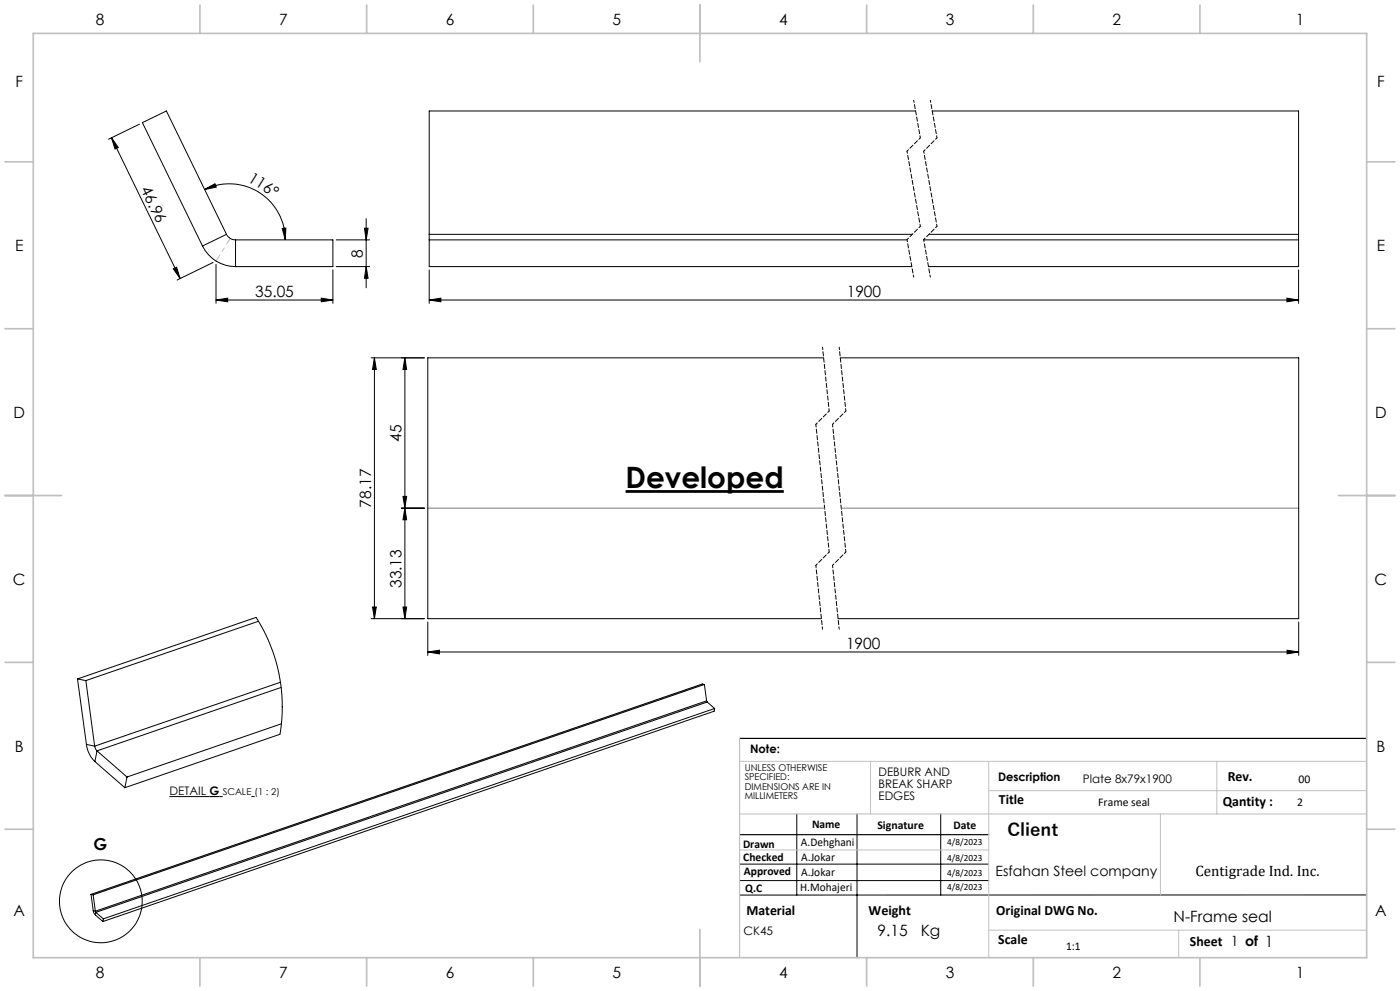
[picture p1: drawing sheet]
<svg xmlns="http://www.w3.org/2000/svg" width="420mm" height="297mm" viewBox="0 0 420 297" stroke-linecap="round" stroke-linejoin="round" font-family="sans-serif">
<path d="M187.7 147.3h47.4" fill="none" stroke="#000" stroke-width=".83" stroke-linecap="butt"/>
<g fill="none" stroke="#000" stroke-width=".3">
<path d="M41.8 37.2l-9.2 4.5M274.6 33.3h-145.8v36.9M279.6 33.3h110v36.9M33.4 41.3l2.1 2.9-1 .5zM33.4 41.3l20.6 42.2M61.4 56.8l3.1-1.7 .4 1zM61.4 56.8a16.8 16.8 0 0 1 24.2 15.1M60.7 73.7a10.9 10.9 0 0 0 10 6.2M63.9 78.7l-10.8 5.2M64.8 79.2v11.7M67.9 70.2a3 3 0 0 0 2.8 1.7M67.9 70.2l-18-36.9-7.2 3.5 18 36.9"/>
<path d="M67.9 70.2l-7.2 3.5M70.7 71.9h29.2v8h-29.2M70.7 71.9v8M84.7 68.5l1.1-.1-.2 3.5zM100.9 79.9h10M100.9 71.9h10M109.3 68.4h1.1l-.5 3.5zM109.9 79.9l.5 3.5h-1.1zM109.9 65.5v20.8M128.8 70.2v1.7M128.8 71.9v8h144.7M128.8 71.9h143.3"/>
<path d="M128.8 70.2h144.9M277.1 71.9h112.5M278.7 70.2h110.9M389.6 70.2v1.7M389.6 71.9v8h-111.1M52 80.6l1-.5 1 3.4zM64.8 89.9l3.5-.5v1zM64.8 89.9h35.1M96.4 89.4l3.5 .5-3.5 .5zM99.9 80.9v10M128.8 89.9l3.5-.5v1zM128.8 89.9h260.8"/>
<path d="M128.8 80.9v10M386.1 89.4l3.5 .5-3.5 .5zM389.6 80.9v10M111.3 107.2h16M112.3 107.2l.6 3.5h-1.1zM112.3 107.2v78.2M121.5 107.2l.5 3.5h-1.1zM121.5 107.2v78.2M247.1 107.2h-118.8v78.2h118.1M252.1 107.2h137.5v78.2h-138.2M120.4 152.3h6.9M120.9 148.8h1.1l-.5 3.5z"/>
<path d="M121.5 152.3l.5 3.5h-1.1zM77.5 186.2l-51.7 17.8M111.3 185.4h16M111.8 181.9h1.1l-.6 3.5zM120.9 181.9h1.1l-.5 3.5zM128.3 195.4l3.5-.5v1.1zM128.3 186.4v10M128.3 195.4h261.3M386.1 194.9l3.5 .5-3.5 .6zM389.6 186.4v10M23.2 203.5l53.6-18.5 3.7 6.8 1.5 4 1.1 3.6 1.3 7.1 .3 7.1-.7 6.5-46.5 16M23.2 203.5l2.7 19.6"/>
<path d="M23.2 203.5l2.6 .5M25.8 204l2.6 19.6M84.1 204.5l-55.7 19.1M84.3 206l-55.2 19M84.4 216.9l-46.3 16M211.3 205.1l-183.4 63.1M211.3 205.1l.7 4.9M211.3 205.1l-.6-.1-183.4 63M212 210l.2 .4M212 210l-183.4 63.1M212.2 210.4l-183.4 63M212.2 210.4l2.2 1.9"/>
<path d="M214.4 212.3l-.2 .8-183.3 63.1M214.4 212.3l-183.4 63.1M25.9 223.1a8.7 8.7 0 0 0 2.6 5.1M25.9 223.1l2.5 .5M28.4 223.6l.7 1.4M28.5 228.2l9 7.9M29.1 225l-.6 3.2M29.1 225l9 7.9M38.1 232.9l-.6 3.2M50.8 238.7h12.1M65.8 238.7h1M75.4 238.7h1"/>
<path d="M221.9 259h74.7M239 243.9v24.3M257.1 243.9v43.1M282.2 243.9v24.3M27.3 268l.7 4.9M27.3 268l.6 .2M27.9 268.2l.7 4.9M28 272.9l.6 1.3M28 272.9l.6 .2M28.6 273.1l.2 .3M28.6 274.2l2.3 2M28.8 273.4l-.2 .8"/>
<path d="M28.8 273.4l2.2 2M31 275.4l-.1 .8M221.9 263.9h74.7M410 268.2h-188.1"/>
<circle cx="30.2" cy="270.1" r="12.4"/>
</g>
<path d="M62.9 238.7h2.9" fill="none" stroke="#000" stroke-width=".33"/>
<path d="M274.1 30.1l2 11.2M279.1 30.1l2 11.2M272.1 45.3l4 22.5M277.1 45.3l4 22.5M272.1 71.8l2 11.3M277.1 71.8l2 11.3" fill="none" stroke="#000" stroke-width=".3" stroke-dasharray="1.3 .6" stroke-dashoffset=".6"/>
<path d="M276.1 41.3l-4 4M281.1 41.3l-4 4M276.1 67.8l-4 4M281.1 67.8l-4 4M248.8 123.2l-4 4M253.8 123.2l-4 4M248.8 165.4l-4 4M253.8 165.4l-4 4" fill="none" stroke="#000" stroke-width=".3" stroke-dasharray="1.3 .6" stroke-dashoffset=".7"/>
<path d="M246.8 104l2 19.2M251.8 104l2 19.2M244.8 127.2l4 38.2M249.8 127.2l4 38.2M244.8 169.4l2 19.2M249.8 169.4l2 19.2" fill="none" stroke="#000" stroke-width=".3" stroke-dasharray="1.3 .6" stroke-dashoffset=".5"/>
<path d="M128.3 152.3h119.1M252.4 152.3h137.2" fill="none" stroke="#808080" stroke-width=".3"/>
<path d="M221.9 221.3h188.1M221.9 250.2h74.7" fill="none" stroke="#000" stroke-width=".35"/>
<path d="M69.1 71.4l-4.3 6.8" fill="none" stroke="#c0c0c0" stroke-width=".3" stroke-dasharray="15.2 1.3 1.3 1.3" stroke-dashoffset="13.1"/>
<path d="M221.9 228.2h188.1M261.2 228.2v15.7M296.6 228.2v58.8M296.6 237h113.4M365.1 228.2v15.7M221.9 243.9h188.1M221.9 254.7h74.7M348.1 243.9v24.3M296.6 278.8h113.4M353.6 278.8v8.2" fill="none" stroke="#c0c0c0" stroke-width=".3"/>
<path d="M221.9 221.3v65.7" fill="none" stroke="#c0c0c0" stroke-width=".35"/>
<g fill="none" stroke="#c0c0c0" stroke-width=".5">
<path d="M10 10h400v277h-400zM60 1.5v8.5M110 1.5v8.5M160 1.5v8.5M210 1.5v17M260 1.5v8.5M310 1.5v8.5M360 1.5v8.5M1.5 48.5h8.5M410 48.5h8.5M1.5 98.5h8.5M410 98.5h8.5"/>
<path d="M1.5 148.5h17M401.5 148.5h17M1.5 198.5h8.5M410 198.5h8.5M1.5 248.5h8.5M410 248.5h8.5M210 278.5v17M60 287v8.5M110 287v8.5M160 287v8.5M260 287v8.5M310 287v8.5"/>
<path d="M360 287v8.5"/>
</g>
<g fill="#000">
<path d="M84.7 68.5l1.1-.1-.2 3.5zM61.4 56.8l3.1-1.7 .4 1z"/>
<path d="M109.9 79.9l.5 3.5h-1.1zM109.3 68.4h1.1l-.5 3.5z"/>
<path d="M52 80.6l1-.5 1 3.4zM33.4 41.3l2.1 2.9-1 .5z"/>
<path d="M64.8 89.9l3.5-.5v1zM96.4 89.4l3.5 .5-3.5 .5z"/>
<path d="M128.8 89.9l3.5-.5v1zM386.1 89.4l3.5 .5-3.5 .5z"/>
<path d="M121.5 152.3l.5 3.5h-1.1zM120.9 181.9h1.1l-.5 3.5zM121.5 107.2l.5 3.5h-1.1zM120.9 148.8h1.1l-.5 3.5z"/>
<path d="M111.8 181.9h1.1l-.6 3.5zM112.3 107.2l.6 3.5h-1.1z"/>
<path d="M128.3 195.4l3.5-.5v1.1zM386.1 194.9l3.5 .5-3.5 .6z"/>
</g>
<text font-size="8.8" x="187.7" y="146.3">Developed</text>
<text font-size="5.3" x="302.2" y="250.7">Client</text>
<text font-size="4.9" x="28" y="254.8">G</text>
<g font-size="4.7">
<text x="28.7" y="7.6">8</text>
<text x="83.7" y="7.6">7</text>
<text x="133.7" y="7.6">6</text>
<text x="183.7" y="7.6">5</text>
<text x="233.7" y="7.6">4</text>
<text x="283.7" y="7.6">3</text>
<text x="333.7" y="7.6">2</text>
<text x="388.7" y="7.6">1</text>
<text x="4.6" y="26.1">F</text>
<text x="413.1" y="26.1">F</text>
<text x="42.1" y="56.7" transform="rotate(64 42.1 56.7)">46.96</text>
<text x="74.2" y="54.2" transform="rotate(32 74.2 54.2)">116°</text>
<text x="4.5" y="75.3">E</text>
<text x="108.9" y="77.2" transform="rotate(-90 108.9 77.2)">8</text>
<text x="413" y="75.3">E</text>
<text x="76.5" y="88.9">35.05</text>
<text x="254" y="88.9">1900</text>
<text x="4" y="125.3">D</text>
<text x="412.5" y="125.3">D</text>
<text x="120.5" y="132.3" transform="rotate(-90 120.5 132.3)">45</text>
<text x="111.3" y="152.1" transform="rotate(-90 111.3 152.1)">78.17</text>
<text x="3.9" y="175.3">C</text>
<text x="120.5" y="176.3" transform="rotate(-90 120.5 176.3)">33.13</text>
<text x="412.4" y="175.3">C</text>
<text x="253.8" y="194.4">1900</text>
<text x="4.4" y="225.3">B</text>
<text x="412.9" y="225.3">B</text>
<text x="4" y="274.6">A</text>
<text x="412.5" y="274.6">A</text>
<text x="263.3" y="280.5">9.15</text>
<text x="276.2" y="280.5">Kg</text>
<text x="352.1" y="276.4">N-Frame seal</text>
<text x="28.7" y="293.1">8</text>
<text x="83.7" y="293.1">7</text>
<text x="133.7" y="293.1">6</text>
<text x="183.7" y="293.1">5</text>
<text x="233.7" y="293.1">4</text>
<text x="283.7" y="293.1">3</text>
<text x="333.7" y="293.1">2</text>
<text x="388.7" y="293.1">1</text>
</g>
<text font-size="4.5" x="358.6" y="262.6">Centigrade Ind. Inc.</text>
<g font-size="4.2">
<text x="368.3" y="234.1">Rev.</text>
<text x="299.7" y="240.9">Title</text>
<text x="366.8" y="241.6">Qantity :</text>
<text x="298.6" y="262.6">Esfahan Steel company</text>
<text x="223.9" y="274.2">Material</text>
<text x="260.6" y="274.2">Weight</text>
<text x="298.9" y="274.2">Original DWG No.</text>
<text x="299.5" y="282.8">Scale</text>
<text x="357" y="283.6">Sheet 1 of 1</text>
</g>
<g font-size="3.5">
<text x="225" y="225.7">Note:</text>
<text x="263.6" y="232.6">DEBURR AND</text>
<text x="50.8" y="238.4">DETAIL G</text>
<text x="263.6" y="236.1">BREAK SHARP</text>
<text x="263.6" y="239.7">EDGES</text>
<text x="299.4" y="234.1">Description</text>
<text x="324.9" y="234.7">Plate 8x79x1900</text>
<text x="389.6" y="234.7">00</text>
<text x="329.5" y="241.6">Frame seal</text>
<text x="389.2" y="241.6">2</text>
<text x="243.6" y="248.1">Name</text>
<text x="263.2" y="248.5">Signature</text>
<text x="286" y="248.5">Date</text>
<text x="222.9" y="254">Drawn</text>
<text x="240.3" y="253.6">A.Dehghani</text>
<text x="240.4" y="257.9">A.Jokar</text>
<text x="223" y="258.1">Checked</text>
<text x="223.2" y="262.1">Approved</text>
<text x="240.4" y="262.4">A.Jokar</text>
<text x="223.6" y="267.4">Q.C</text>
<text x="240.1" y="267.1">H.Mohajeri</text>
<text x="223.1" y="280.2">CK45</text>
<text x="319.8" y="284.6">1:1</text>
</g>
<g font-size="2.8">
<text x="223.4" y="231">UNLESS OTHERWISE</text>
<text x="223.4" y="233.8">SPECIFIED:</text>
<text x="66.8" y="238.3">SCALE (1 : 2)</text>
<text x="223.4" y="236.7">DIMENSIONS ARE IN</text>
<text x="223.4" y="239.5">MILLIMETERS</text>
<text x="284.2" y="253.2">4/8/2023</text>
<text x="284.2" y="258.1">4/8/2023</text>
<text x="284.2" y="262.7">4/8/2023</text>
<text x="284.2" y="266.6">4/8/2023</text>
</g>
</svg>
